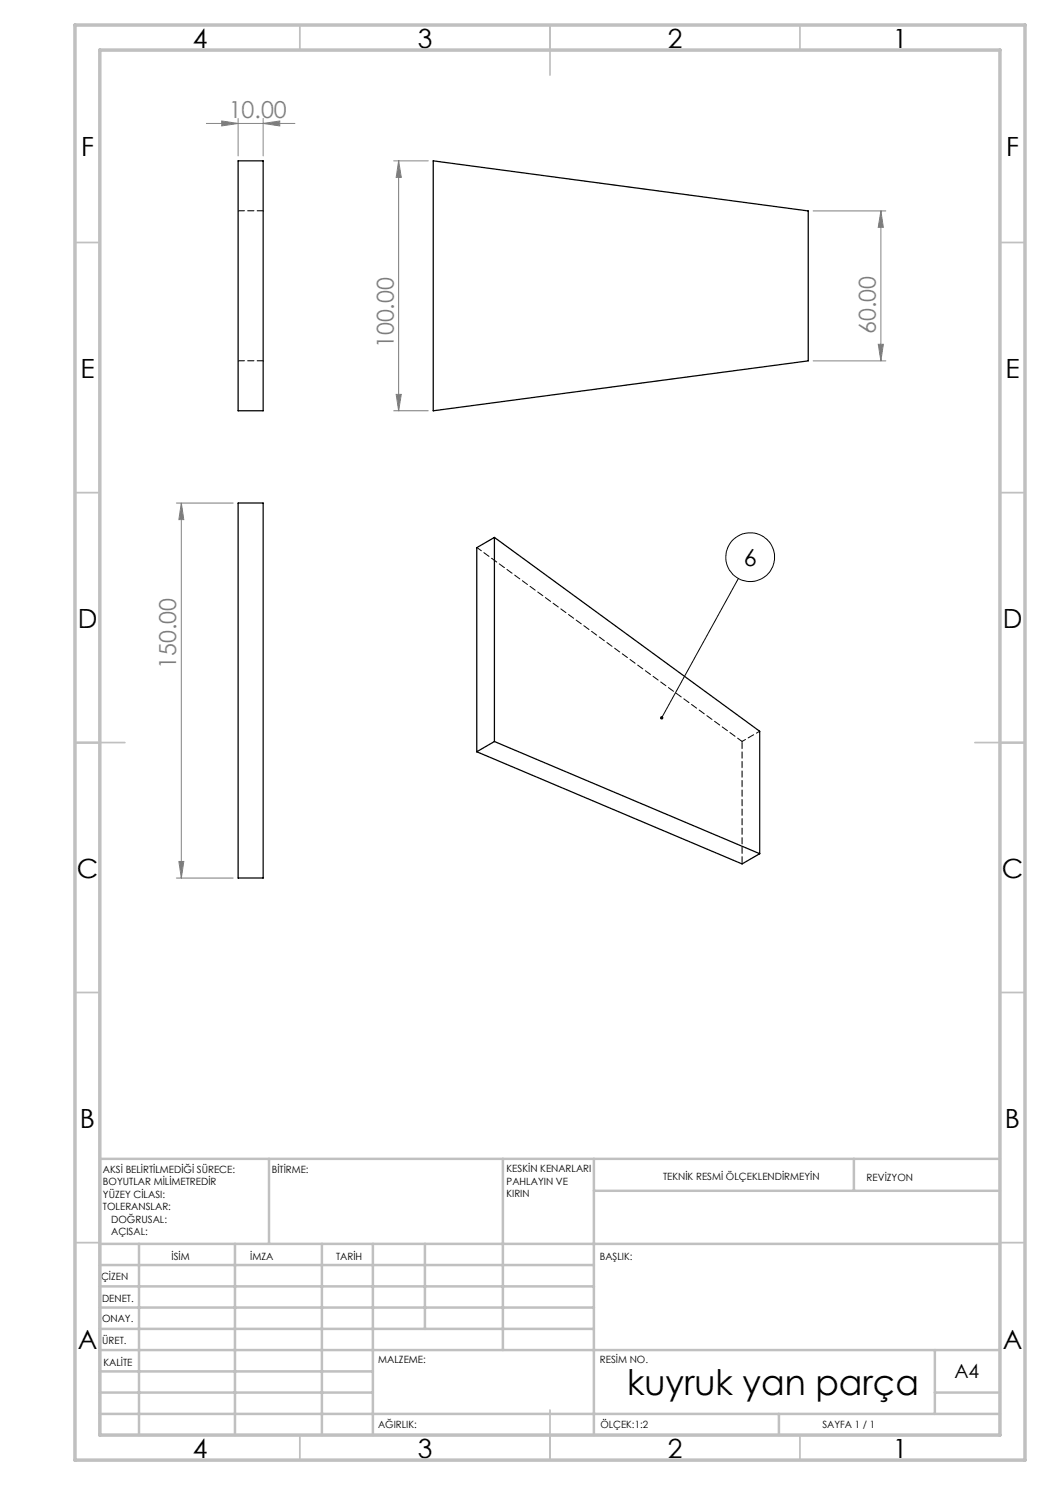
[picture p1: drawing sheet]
<svg xmlns="http://www.w3.org/2000/svg" width="210mm" height="297mm" viewBox="0 0 210 297" stroke-linecap="round" stroke-linejoin="round" font-family="sans-serif">
<g fill="none" stroke="#000" stroke-width=".2">
<path d="M147.7 115.7l-15.4 27.9"/>
<circle cx="150" cy="111.4" r="4.9"/>
</g>
<g fill="none" stroke="#808080" stroke-width=".2">
<path d="M41.3 24.7h17.7M44.3 24.2l3.3 .5-3.3 .5zM47.6 23.7v7.5M52.6 24.7l3.4-.5v1zM52.6 23.7v7.5M78.7 32.2h7M79.7 32.2l.6 3.3h-1.1zM79.7 32.2v50M162.6 42.2h14.6M176.2 42.2l.5 3.3h-1.1zM176.2 42.2v30M79.2 78.9h1.1l-.6 3.3z"/>
<path d="M162.6 72.2h14.6M175.6 68.9h1.1l-.5 3.3zM78.7 82.2h7M35.3 100.6h11.3M36.3 100.6v75M36.3 100.6l.5 3.3h-1zM35.3 175.6h11.3M35.8 172.3h1l-.5 3.3z"/>
</g>
<g fill="none" stroke="#c0c0c0" stroke-width=".35">
<path d="M60 5v5M110 5v10M160 5v5M15 48.5h5M200 48.5h5M15 98.5h5M200 98.5h5M15 148.5h10M195 148.5h10M15 198.5h5M200 198.5h5M15 248.5h5"/>
<path d="M200 248.5h5M60 287v5M110 282v10M160 287v5"/>
</g>
<g fill="none" stroke="#c0c0c0" stroke-width=".5">
<path d="M53.8 231.8v17M100.6 231.8v38.2M118.8 231.8v55.2M118.8 238.2h81.2M170.8 231.8v6.4M200 231.8h-180v55.2M20 248.8h180M20 257.3h98.8M20 253h98.8M27.8 248.8v38.2M47 248.8v38.2M64.4 248.8v38.2"/>
<path d="M74.6 248.8v38.2M85 248.8v17M20 265.8h98.8M20 261.5h98.8M20 278.5h54.6M20 274.3h54.6M20 270h180M187 278.5h13M187 270v12.8M20 282.8h180M155.8 282.8v4.2"/>
</g>
<path d="M15 5h190v287h-190zM20 10h180v277h-180z" fill="none" stroke="#c0c0c0" stroke-width=".7"/>
<path d="M132.2 143.3a.34 .34 0 0 1 .5 .2 .34 .34 0 0 1-.5 .4l.1-.3-.1 .3a.33 .33 0 0 1 0-.6z" fill="#000"/>
<g fill="#808080">
<path d="M52.6 24.7l3.4-.5v1zM44.3 24.2l3.3 .5-3.3 .5z"/>
<path d="M175.6 68.9h1.1l-.5 3.3zM176.2 42.2l.5 3.3h-1.1z"/>
<path d="M79.7 32.2l.6 3.3h-1.1zM79.2 78.9h1.1l-.6 3.3zM36.3 100.6l.5 3.3h-1zM35.8 172.3h1l-.5 3.3z"/>
</g>
<path d="M47.6 32.2h5v50h-5zM86.6 32.2l75 10v30l-75 10zM47.6 100.6h5v75h-5zM98.9 107.5l-3.5 2v40.9M98.9 107.5v40.8M98.9 107.5l53 38.8v24.4M95.4 150.4l53 22.4 3.5-2.1M98.9 148.3l-3.5 2.1M98.9 148.3l53 22.4" fill="none" stroke="#000" stroke-width=".25"/>
<path d="M52.7 42.2h-5M52.7 72.2h-5" fill="none" stroke="#000" stroke-width=".2" stroke-dasharray="1.3 .6"/>
<path d="M148.4 148.3l-53-38.8" fill="none" stroke="#000" stroke-width=".2" stroke-dasharray="1.3 .6" stroke-dashoffset=".2"/>
<path d="M151.9 146.2l-3.5 2.1" fill="none" stroke="#000" stroke-width=".2" stroke-dasharray="1.3 .6" stroke-dashoffset=".5"/>
<path d="M148.4 172.8v-24.5" fill="none" stroke="#000" stroke-width=".2" stroke-dasharray="1.3 .6" stroke-dashoffset="-.2"/>
<text font-size="7.1" x="125.4" y="279">kuyruk yan parça</text>
<g font-size="5.3">
<text x="38.5" y="9.5">4</text>
<text x="83.5" y="9.5">3</text>
<text x="133.6" y="9.5">2</text>
<text x="178.6" y="9.5">1</text>
<text x="16.2" y="31.3">F</text>
<text x="201.2" y="31.3">F</text>
<text x="16.1" y="75.5">E</text>
<text x="201.1" y="75.5">E</text>
<text x="15.5" y="125.5">D</text>
<text x="200.5" y="125.5">D</text>
<text x="15.4" y="175.5">C</text>
<text x="200.4" y="175.5">C</text>
<text x="16" y="225.5">B</text>
<text x="201" y="225.5">B</text>
<text x="15.5" y="269.8">A</text>
<text x="200.5" y="269.8">A</text>
<text x="38.5" y="291.5">4</text>
<text x="83.5" y="291.5">3</text>
<text x="133.6" y="291.5">2</text>
<text x="178.6" y="291.5">1</text>
</g>
<g font-size="4.7" fill="#808080">
<text x="45.7" y="23.7">10.00</text>
<text x="78.7" y="69.7" transform="rotate(-90 78.7 69.7)">100.00</text>
<text x="175.2" y="66.9" transform="rotate(-90 175.2 66.9)">60.00</text>
<text x="35.3" y="133.8" transform="rotate(-90 35.3 133.8)">150.00</text>
</g>
<text font-size="4.7" x="148.8" y="113.1">6</text>
<text font-size="3.9" x="190.9" y="275.5">A4</text>
<g font-size="2">
<text x="20.6" y="234.6">AKSİ BELİRTİLMEDİĞİ SÜRECE:</text>
<text x="20.6" y="237.1">BOYUTLAR MİLİMETREDİR</text>
<text x="20.6" y="239.6">YÜZEY CİLASI:</text>
<text x="54.4" y="234.6">BİTİRME:</text>
<text x="101.3" y="234.5">KESKİN KENARLARI</text>
<text x="101.3" y="237">PAHLAYIN VE</text>
<text x="101.3" y="239.5">KIRIN</text>
<text x="132.6" y="236">TEKNİK RESMİ ÖLÇEKLENDİRMEYİN</text>
<text x="173.3" y="236.2">REVİZYON</text>
<text x="20.6" y="242.1">TOLERANSLAR:</text>
<text x="22.2" y="244.6">DOĞRUSAL:</text>
<text x="22.2" y="247.1">AÇISAL:</text>
<text x="34.3" y="252">İSİM</text>
<text x="50" y="251.9">İMZA</text>
<text x="67.2" y="251.9">TARİH</text>
<text x="120" y="251.9">BAŞLIK:</text>
<text x="20.2" y="256.1">ÇİZEN</text>
<text x="20.4" y="260.3">DENET.</text>
<text x="20.4" y="264.4">ONAY.</text>
<text x="20.5" y="268.8">ÜRET.</text>
<text x="20.7" y="273.1">KALİTE</text>
<text x="75.7" y="272.5">MALZEME:</text>
<text x="120" y="272.5">RESİM NO.</text>
<text x="75.6" y="285.5">AĞIRLIK:</text>
<text x="120.1" y="285.6">ÖLÇEK:1:2</text>
<text x="164.5" y="285.6">SAYFA 1 / 1</text>
</g>
</svg>
